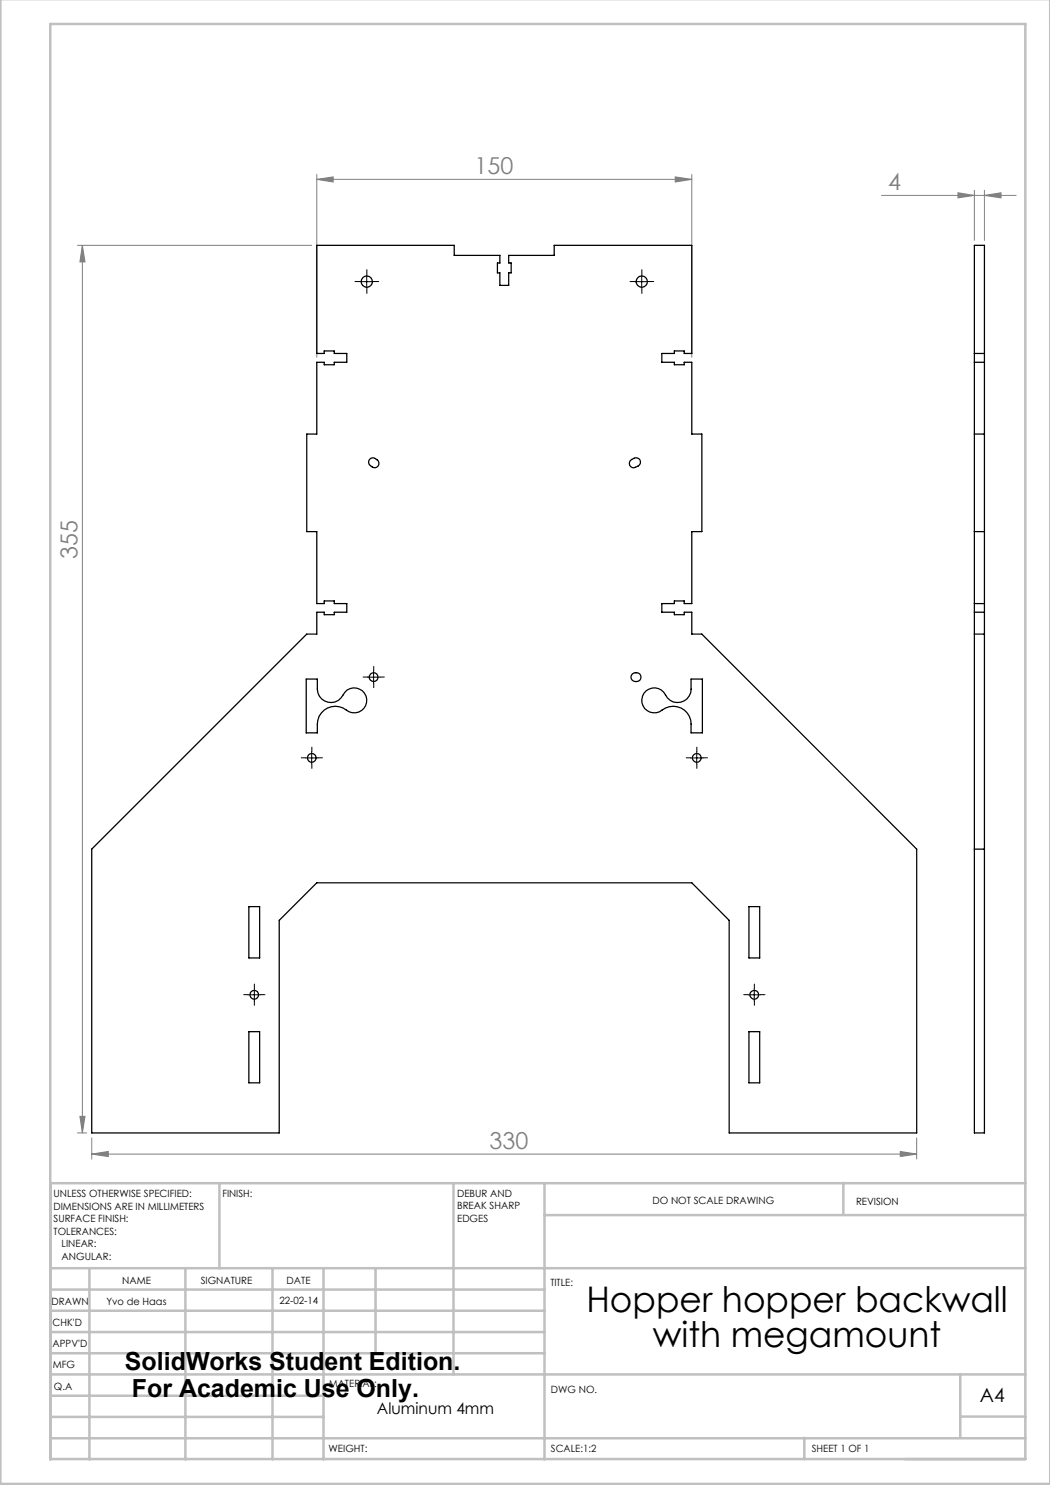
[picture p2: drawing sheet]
<svg xmlns="http://www.w3.org/2000/svg" width="210mm" height="297mm" viewBox="0 0 210 297" stroke-linecap="round" stroke-linejoin="round" font-family="sans-serif">
<g fill="none" stroke="#808080" stroke-width=".2">
<path d="M63.4 35.9l3.2-.5v1zM63.4 34.9v36.6M63.4 35.9h75M135 35.4l3.4 .5-3.4 .5zM138.4 34.9v36.6M176.3 39.1h26.9M191.6 38.6l3.3 .5-3.3 .5zM194.9 38.1v10M196.9 39.1l3.3-.5v1zM196.9 38.1v10M15.5 49.1h46.8M16.5 49.1v177.5"/>
<path d="M16.5 49.1l.5 3.3h-1zM15.5 226.6h1.9M16 223.3h1l-.5 3.3zM18.3 230.8l3.4-.5v1zM18.3 227.6v4.2M18.3 230.8h165M180.1 230.3l3.2 .5-3.2 .5zM183.3 227.6v4.2"/>
</g>
<g fill="none" stroke="#000" stroke-width=".2" stroke-dasharray="15.2 1.3 1.3 1.3">
<path d="M72.1 56.3h-1.1M73.4 55.1v-1.2M73.4 57.6v1.1M74.6 56.3h1.1M127.1 56.3h-1.1M128.4 55.1v-1.2M128.4 57.6v1.1M129.6 56.3h1.1M73.5 135.4h-.9M74.7 134.2v-.9M74.7 136.7v.8M76 135.4h.9"/>
<path d="M61.1 151.6h-.9M62.4 150.3v-.9M62.4 152.8v.9M63.6 151.6h.9M138.1 151.6h-.9M139.4 150.3v-.9M139.4 152.8v.9M140.6 151.6h.9M49.6 198.9h-.9M50.9 197.7v-.9M52.1 198.9h.9M149.6 198.9h-.9"/>
<path d="M150.9 197.7v-.9M152.1 198.9h.9M50.9 200.2v.9M150.9 200.2v.9"/>
</g>
<g fill="none" stroke="#000" stroke-width=".2">
<path d="M72.1 56.3h2.5M73.3 55.1v2.5M127.1 56.3h2.5M128.3 55.1v2.5M73.5 135.4h2.5M74.7 134.2v2.5M61.1 151.6h2.5M62.3 150.3v2.5M138.1 151.6h2.5M139.3 150.3v2.5M49.6 199h2.5M50.9 197.7v2.5"/>
<path d="M149.6 199h2.5M150.8 197.7v2.5"/>
</g>
<g fill="none" stroke="#c0c0c0" stroke-width=".5">
<path d="M.1 -.1v296.9h209.9v-296.9M10.1 4.8h195v287h-195zM43.9 236.6v17M90.7 236.6v38.3M108.9 236.6v55.3M168.7 236.6v6.3M205.1 236.6h-195v55.3M10.1 253.6h195M10.1 257.9h98.8M17.9 253.6v38.3M37.1 253.6v38.3M54.5 253.6v38.3"/>
<path d="M64.7 253.6v38.3M75.1 253.6v17M108.9 243h96.2M10.1 270.6h98.8M10.1 266.4h98.8M10.1 262.1h98.8M10.1 279.1h54.6M10.1 274.9h195M192.1 274.8v12.7M10.1 287.7h195M10.1 283.4h54.6M160.9 287.5v4.3"/>
<path d="M192.1 283.3h13"/>
</g>
<g fill="#808080">
<path d="M18.3 230.8l3.4-.5v1zM180.1 230.3l3.2 .5-3.2 .5zM191.6 38.6l3.3 .5-3.3 .5zM196.9 39.1l3.3-.5v1z"/>
<path d="M63.4 35.9l3.2-.5v1zM135 35.4l3.4 .5-3.4 .5z"/>
<path d="M16.5 49.1l.5 3.3h-1zM16 223.3h1l-.5 3.3z"/>
</g>
<g fill="none" stroke="#000" stroke-width=".25">
<path d="M63.4 49.1h27.4v2h9.2v1.5h-.5v2h.5v2.5h1.7v-2.5h.5v-2h-.5v-1.5h9.1v-2h27.6v21.6h-1.6v-.5h-1.9v.5h-2.5v1.8h2.5v.5h1.9v-.5h1.6v14.3h2v19.5h-2v14.4h-1.6v-.5h-1.9v.5h-2.5v1.7h2.5v.5h1.9v-.5h1.6v4.4h2l42.9 43v56.8h-37.5v-42.5l-7.4-7.5h-75l-7.6 7.5v42.5h-37.5v-56.8l43-43h2.1v-4.4h1.4v.5h2.1v-.5h2.5v-1.7h-2.5v-.5h-2.1v.5h-1.4v-14.4h-2.1v-19.5h2.1v-14.3h1.4v.5h2.1v-.5h2.5v-1.8h-2.5v-.5h-2.1v.5h-1.4zM194.9 49.1h2v177.5h-2zM194.9 70.7h2M194.9 72.5h2M73.9 91.9a1.11 1.11 0 0 1 1.4-.1 1.11 1.11 0 0 1 .3 1.4 1.12 1.12 0 0 1-1.4 .1 1.12 1.12 0 0 1-.3-1.4zM126.1 92.1a1.09 1.09 0 0 1 1.1-.6 1.09 1.09 0 0 1 .9 .9 1.31 1.31 0 0 1-1.9 .9 .9 .9 0 0 1-.1-1.2zM194.9 86.8h2M194.9 106.3h2M61.2 135.8h2.3a4.2 4.2 0 0 0 .8 4 2.72 2.72 0 0 0 4.3-.8 2.5 2.5 0 0 1 3.5-1.1 2.5 2.5 0 0 1 .8 3.6 2.5 2.5 0 0 1-3.6 .5 3.6 3.6 0 0 0-3.8-.4 3.6 3.6 0 0 0-2 3.2v1.8h-2.3zM126.5 134.8a.98 .98 0 0 1 1.4-.1 .98 .98 0 0 1 0 1.4 .98 .98 0 0 1-1.4 0 .86 .86 0 0 1 0-1.3zM129.3 138.1a2.5 2.5 0 0 1 3.8 .9 2.69 2.69 0 0 0 3 1.4 2.69 2.69 0 0 0 2.1-2.6v-2h2.3v10.8h-2.3a4.9 4.9 0 0 0-.8-4 3.8 3.8 0 0 0-5.5-.2 2.51 2.51 0 0 1-3.2-1 2.51 2.51 0 0 1 .6-3.3zM194.9 120.7h2"/>
<path d="M194.9 122.4h2M194.9 126.8h2M194.9 169.8h2M49.8 181.3h2.1v10.3h-2.1zM149.8 181.3h2.1v10.3h-2.1zM49.8 206.3h2.1v10.3h-2.1zM149.8 206.3h2.1v10.3h-2.1z"/>
<circle cx="73.4" cy="56.3" r="1.12"/>
<circle cx="128.3" cy="56.3" r="1.13"/>
<circle cx="74.7" cy="135.4" r=".89"/>
<circle cx="62.4" cy="151.6" r=".87"/>
<circle cx="139.4" cy="151.6" r=".87"/>
<circle cx="50.9" cy="199" r=".87"/>
<circle cx="150.9" cy="199" r=".87"/>
</g>
<g font-size="7.1">
<text x="117.3" y="262.4">Hopper hopper backwall</text>
<text x="130.6" y="269.5">with megamount</text>
</g>
<g font-size="5">
<text x="25" y="273.9">SolidWorks Student Edition.</text>
<text x="26.4" y="279.4">For Academic Use Only.</text>
</g>
<g font-size="4.7" fill="#808080">
<text x="94.9" y="34.9">150</text>
<text x="177.6" y="38">4</text>
<text x="15.5" y="111.9" transform="rotate(-90 15.5 111.9)">355</text>
<text x="97.9" y="229.8">330</text>
</g>
<text font-size="3.9" x="196" y="280.4">A4</text>
<text font-size="3.2" x="75.4" y="282.8">Aluminum 4mm</text>
<g font-size="2">
<text x="10.7" y="239.5">UNLESS OTHERWISE SPECIFIED:</text>
<text x="44.5" y="239.5">FINISH:</text>
<text x="91.4" y="239.4">DEBUR AND</text>
<text x="10.7" y="242">DIMENSIONS ARE IN MILLIMETERS</text>
<text x="10.7" y="244.5">SURFACE FINISH:</text>
<text x="91.4" y="241.9">BREAK SHARP</text>
<text x="91.4" y="244.4">EDGES</text>
<text x="130.5" y="240.8">DO NOT SCALE DRAWING</text>
<text x="171.2" y="241">REVISION</text>
<text x="10.7" y="247">TOLERANCES:</text>
<text x="12.3" y="249.5">LINEAR:</text>
<text x="12.3" y="252">ANGULAR:</text>
<text x="24.4" y="256.9">NAME</text>
<text x="40.1" y="256.8">SIGNATURE</text>
<text x="57.3" y="256.8">DATE</text>
<text x="110.1" y="257.1">TITLE:</text>
<text x="10.3" y="260.9">DRAWN</text>
<text x="21.3" y="261">Yvo de Haas</text>
<text x="55.9" y="260.8">22-02-14</text>
<text x="10.5" y="269.3">APPV'D</text>
<text x="10.5" y="265.2">CHK'D</text>
<text x="10.6" y="273.6">MFG</text>
<text x="10.8" y="278">Q.A</text>
<text x="65.8" y="277.4">MATERIAL:</text>
<text x="110.2" y="278.5">DWG NO.</text>
<text x="65.7" y="290.4">WEIGHT:</text>
<text x="110.2" y="290.5">SCALE:1:2</text>
<text x="162.4" y="290.4">SHEET 1 OF 1</text>
</g>
</svg>
